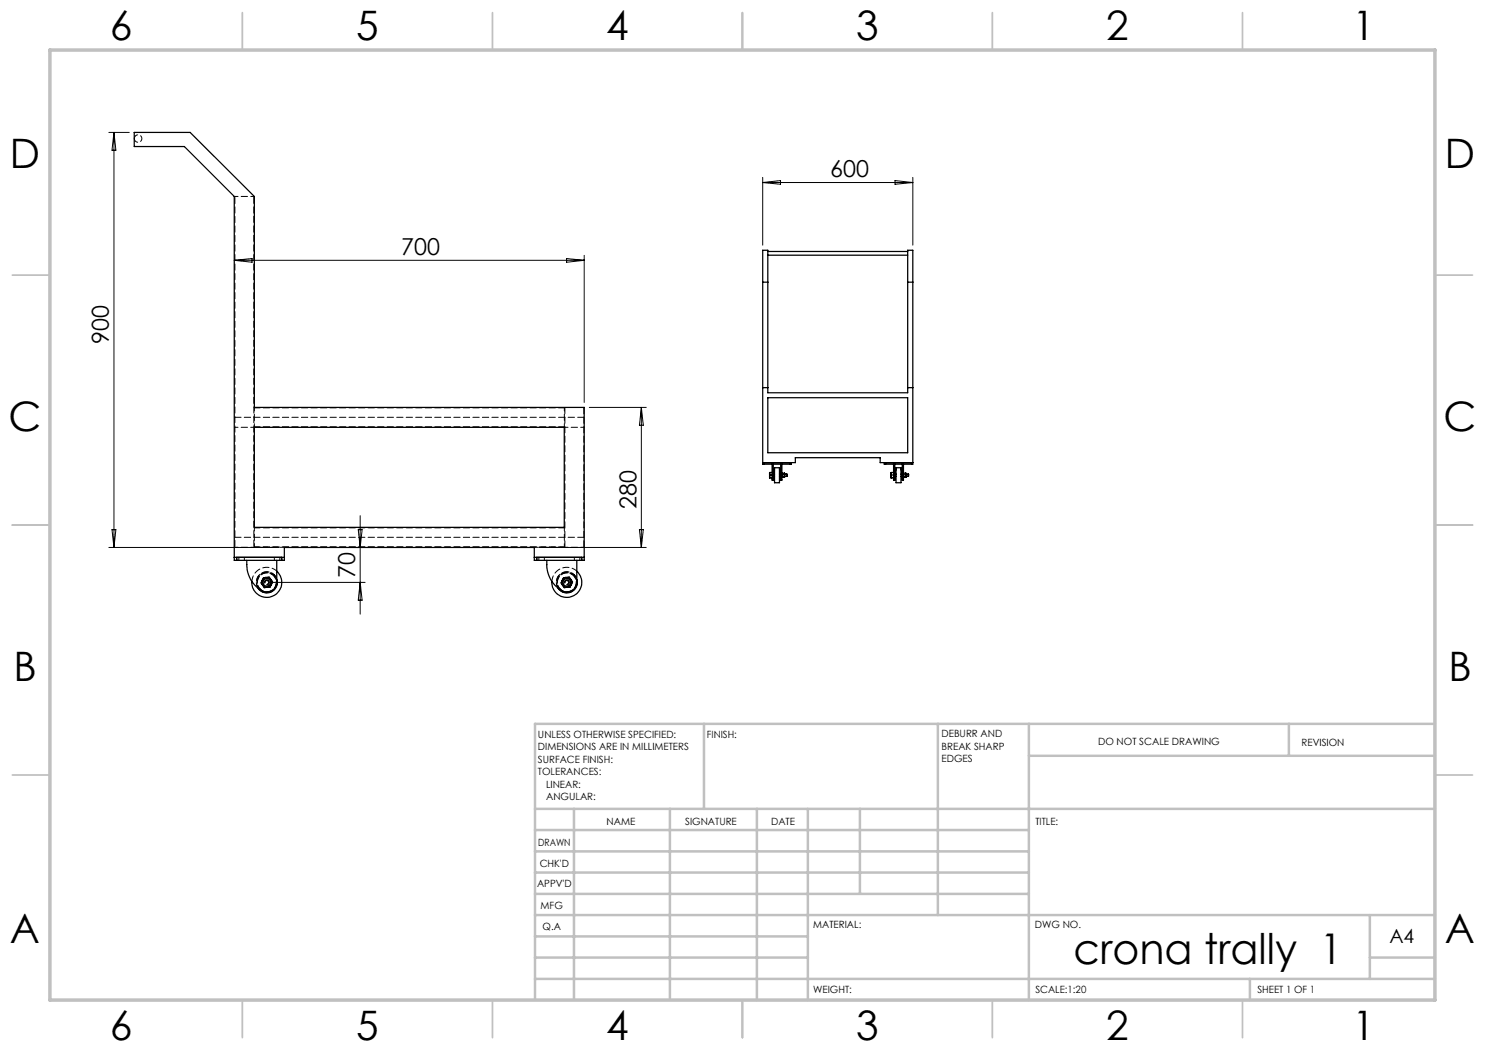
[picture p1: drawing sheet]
<svg xmlns="http://www.w3.org/2000/svg" width="297mm" height="210mm" viewBox="0 0 297 210" stroke-linecap="round" stroke-linejoin="round" font-family="sans-serif">
<g fill="none" stroke="#c0c0c0" stroke-width=".35">
<path d="M48.5 2.5v7.5M98.5 2.5v7.5M148.5 2.5v7.5M198.5 2.5v7.5M248.5 2.5v7.5M2.5 55h7.5M287 55h7.5M2.5 105h7.5M287 105h7.5M2.5 155h7.5M287 155h7.5M48.5 200v7.5"/>
<path d="M98.5 200v7.5M148.5 200v7.5M198.5 200v7.5M248.5 200v7.5"/>
</g>
<g fill="none" stroke="#c0c0c0" stroke-width=".5">
<path d="M140.8 144.8v17M187.6 144.8v38.2M205.8 144.8v55.2M205.8 151.2h81.2M257.8 144.8v6.4M287 144.8h-180v55.2M107 161.8h180M107 178.8h98.8M107 174.5h98.8M107 170.3h98.8M107 166h98.8M114.8 161.8v38.2"/>
<path d="M134 161.8v38.2M151.4 161.8v38.2M161.6 161.8v38.2M172 161.8v17M107 195.8h180M107 191.5h54.6M107 187.3h54.6M107 183h180M250 195.8v4.2M274 191.5h13M274 183v12.8"/>
</g>
<path d="M10 10h277v190h-277z" fill="none" stroke="#c0c0c0" stroke-width=".7"/>
<g fill="none" stroke="#000" stroke-width=".2">
<path d="M21.8 26.5h4.1M22.8 26.5v83M22.8 26.5l.4 3.5h-.8zM152.5 35.5v13.5M152.5 36.5h30.1M152.5 36.5l3.6-.4v.8zM179 36.1l3.6 .4-3.6 .4zM182.6 35.5v13.5M46.8 52.1h70M46.8 52.1l3.6-.4v.7zM113.3 51.7l3.5 .4-3.5 .3zM116.8 51.1v29.4"/>
<path d="M117.9 81.5h11.4M128.3 81.5v28M128.3 81.5l.4 3.5h-.8zM21.8 109.5h34M22.4 105.9h.8l-.4 3.6zM54.4 116.5h18.6M71.6 105.9h.8l-.4 3.6zM72 103.1v19.7M72 116.5l.4 3.5h-.8zM107.8 109.5h21.5M127.9 105.9h.8l-.4 3.6z"/>
</g>
<g fill="none" stroke="#000" stroke-width=".25">
<path d="M152.5 56.4h1.1M153.6 51h27.9M153.6 50.3h27.9M181.5 56.4h1.1M152.5 77.5h1.1M153.6 79.5h27.9v11h-27.9zM181.5 77.5h1.1M50.9 85.5h62v20h-62zM152.5 92.5h6.6v-1h16.9v1h6.6M152.8 92.8h-.3v-42.7h1.1v28.5h27.9v-28.5h1.1v42.7h-.3M152.8 92.8h5.2M152.8 92.5v.3"/>
<path d="M153.9 94.8l.1 .2M153.9 94.8v.4M153.9 95.3l.1 .2M153.9 95.5h.1M153.9 95.3v.2M153.9 95.5l.5 .1M153.9 94.7v.1M153.9 95.2v.1M154 94.5l-.1 .2M154 95l-.1 .2M154 94.5h.4M154 95h.4"/>
<path d="M154 95.5h.4M154.4 95v1h.3v-1M154.4 95h.3M154.4 92.8v2.2M154.7 95.3h.2M154.7 94.8h.2M154.7 92.8v2.2M154.9 93.5h1v3h-1zM155.9 95.3h.2M155.9 94.8h.2M156.1 95v1h.3v-1M156.1 95h.3"/>
<path d="M156.1 92.8v2.2M156.4 95h.5M156.4 94.6h.5M156.4 95.4h.5M156.4 92.8v2.2M156.9 95v.1M156.9 94.6v.1M156.9 94.9v.1M156.9 94.9v.2M156.9 95.2v.2M156.9 95.4l-.5 .1M156.9 95.3h.4"/>
<path d="M156.9 94.8h.4M156.9 94.7v.2M156.9 95.1v.1M156.9 95.4h.1M157.3 94.8v.5M158 92.5v.3M158.3 92.5v.3h-.3M176.8 92.5v.3h.3M177.1 92.5v.3M177.1 92.8h5.2M178.2 94.8l.1 .2M178.2 94.8v.4"/>
<path d="M178.2 95.3l.1 .2M178.2 95.5h.1M178.2 95.3v.2M178.2 95.5l.5 .1M178.2 94.7v.1M178.2 95.2v.1M178.3 94.5l-.1 .2M178.3 95l-.1 .2M178.3 94.5h.4M178.3 95h.4M178.3 95.5h.4M178.7 95v1h.3v-1"/>
<path d="M178.7 95h.3M178.7 92.8v2.2M179 95.3h.2M179 94.8h.2M179 92.8v2.2M179.2 93.5h1v3h-1zM180.2 95.3h.2M180.2 94.8h.2M180.4 95v1h.3v-1M180.4 95h.3M180.4 92.8v2.2M180.7 95h.5"/>
<path d="M180.7 94.6h.5M180.7 95.4h.5M180.7 92.8v2.2M181.2 95v.1M181.2 94.6v.1M181.2 94.9v.1M181.2 94.9v.2M181.2 95.2v.2M181.2 95.4l-.5 .1M181.2 95.3h.4M181.2 94.8h.4M181.2 94.7v.2"/>
<path d="M181.2 95.1v.1M181.2 95.4h.1M181.6 94.8v.5M182.3 92.5v.3M46.8 111.5h10.1M47.3 112.1h-.5v-72.8l-9.9-10h-10.1v-2.8h11.2l12.9 12.8v42.2h65.9v30.6h-.5M47.3 111.5v.6M47.3 112.1h9M49.4 112.1a5.8 5.8 0 0 0 3.8 6.3 1.94 1.94 0 0 0 2.2-1.9M52.4 116.1v.6l.1 .3M52.4 116.1l-.2 .5 .3 .4M52.5 115.9l-.1 .2"/>
<path d="M52.5 117l.1 .1M52.6 117.1l.3 .3 .4 .1M52.6 117.1l.2 .4h.5M53.2 115.5l-.7 .4M53.2 115.5h-.5l-.2 .4M53.2 115.5h.2M53.3 117.5h.2M53.4 115.5l.4 .1 .3 .2M53.4 115.5a.45 .45 0 0 1 .5-.1 .45 .45 0 0 1 .2 .4M54.1 115.8l.1 .2M54.2 116l.2 .4-.1 .4M54.2 116l.3 .4-.2 .4"/>
<path d="M54.2 117l-.2 .4-.5 .1M54.2 117l-.7 .5M54.3 116.8l-.1 .2M55.4 114.3a2.99 2.99 0 0 1-.9 4.9 2.99 2.99 0 0 1-4.1-2.9M55.4 116.5a2.01 2.01 0 0 1-1.3 1.8 2.01 2.01 0 0 1-2.2-.5M55.4 115.8a2.09 2.09 0 0 1-1.2 2.6 2.09 2.09 0 0 1-2.6-.8M55.4 112.1v4.4M56.3 112.1h.6v-2.6h50v2.6h.5M56.3 111.5v.6M106.9 111.5h9.9M107.4 112.1h8.9M107.4 111.5v.6"/>
<path d="M109.4 112.1a5.8 5.8 0 0 0 3.8 6.3 1.94 1.94 0 0 0 2.2-1.9M112.4 116.1l.1 .9M112.4 116.1l-.2 .5 .3 .4M112.5 117l.1 .1M112.5 115.9l-.1 .2M112.6 117.1l.3 .3 .4 .1M112.6 117.1l.3 .4h.4M113.2 115.5l-.7 .4M113.2 115.5h-.5l-.2 .4M113.2 115.5h.2M113.3 117.5h.2M113.4 115.5h.3l.4 .3"/>
<path d="M113.4 115.5l.4-.1 .3 .4M114.1 115.8l.1 .2M114.2 117l-.2 .4-.5 .1M114.2 117l-.7 .5M114.2 116l.2 .4-.1 .4M114.2 116l.3 .4-.2 .4M114.3 116.8l-.1 .2M115.4 114.3a3 3 0 0 1-.9 5 3 3 0 0 1-4.2-3M115.4 116.5a2.01 2.01 0 0 1-1.3 1.8 2.01 2.01 0 0 1-2.2-.5M115.4 115.8a2.09 2.09 0 0 1-1.2 2.6 2.09 2.09 0 0 1-2.6-.8M115.4 112.1v4.4M116.3 111.5v.6"/>
</g>
<path d="M47 39.3h3.8M50.9 85.4v-3.8M112.9 85.4v-3.8M47 109.5h3.8M50.9 109.4v-3.8M112.9 109.4v-3.8M113 109.5h3.8" fill="none" stroke="#000" stroke-width=".2" stroke-dasharray="1.3 .6" stroke-dashoffset=".6"/>
<g fill="none" stroke="#000" stroke-width=".2" stroke-dasharray="1.3 .6">
<path d="M113 81.5v28M113 81.5h.1M116.8 81.5v28M116.8 81.5h.1M46.9 109.5h.1M47.4 111.5v.6M47.8 111.5v.6M48.9 112.1v-.6M52.7 116.8l-.1-.4M52.7 116.1l.4-.3M53.4 117.2l-.5-.1M53.4 115.7l.4 .2"/>
<path d="M53.7 116.1a.5 .5 0 0 0-.8 .2 .5 .5 0 0 0 .5 .7 .5 .5 0 0 0 .4-.8l-.1-.1M54 116.9l-.3 .3M54 116.1l.1 .5M54.2 116.5a.8 .8 0 0 0-1.2-.8 .8 .8 0 0 0-.1 1.4 .8 .8 0 0 0 1.3-.5v-.1M54.9 111.5v.6M56 112.1v-.6M56.4 111.5v.6M107.4 111.5v.6M107.8 111.5v.6M108.9 112.1v-.6M112.7 116.8l-.1-.4M112.7 116.1l.4-.3"/>
<path d="M113.4 117.2l-.5-.1M113.4 115.7l.4 .2M113.7 116.1a.5 .5 0 0 0-.8 .2 .5 .5 0 0 0 .5 .7 .5 .5 0 0 0 .4-.8l-.1-.1M114 116.9l-.3 .3M114 116.1l.1 .5M114.2 116.5a.8 .8 0 0 0-1.2-.8 .8 .8 0 0 0-.1 1.4 .8 .8 0 0 0 1.3-.5v-.1M114.9 111.5v.6M116 112.1v-.6M116.4 111.5v.6M116.8 109.5h.1"/>
</g>
<path d="M50.9 81.6h62M50.9 85.4h62M50.9 109.4h62M50.9 105.6h62" fill="none" stroke="#000" stroke-width=".2" stroke-dasharray="1.3 .6" stroke-dashoffset=".1"/>
<path d="M47 39.3v70.2M50.8 39.3v70.2" fill="none" stroke="#000" stroke-width=".2" stroke-dasharray="1.3 .6" stroke-dashoffset="-.2"/>
<path d="M116.9 83.5h-70M46.9 107.5h70" fill="none" stroke="#000" stroke-width=".2" stroke-dasharray="1.3 .6" stroke-dashoffset="-.1"/>
<path d="M46.9 85.5h4M112.9 85.5h4M53.5 116.1a.35 .35 0 0 1 .1 .6 .35 .35 0 0 1-.6-.1 .35 .35 0 0 1 .4-.5h.1M54.9 115l.5 .8M113.5 116.1a.35 .35 0 0 1 .1 .6 .35 .35 0 0 1-.6-.1 .35 .35 0 0 1 .4-.5h.1M114.9 115l.5 .8" fill="none" stroke="#000" stroke-width=".2" stroke-dasharray="1.3 .6" stroke-dashoffset=".5"/>
<path d="M26.9 27.7a.75 .75 0 0 0 1 .7 .75 .75 0 0 0 .2-1.3 .75 .75 0 0 0-1.2 .4v.2M53.6 116.1a.45 .45 0 0 1 .1 .7 .45 .45 0 0 1-.8-.2 .45 .45 0 0 1 .5-.6l.2 .1M55.4 114.2a3 3 0 0 0-3.2-.5 3 3 0 0 0-1.8 2.5M113.6 116.1a.45 .45 0 0 1 .1 .7 .45 .45 0 0 1-.8-.2 .45 .45 0 0 1 .5-.6l.2 .1M115.4 114.2a3 3 0 0 0-3.2-.5 3 3 0 0 0-1.8 2.5" fill="none" stroke="#000" stroke-width=".2" stroke-dasharray="1.3 .6" stroke-dashoffset=".2"/>
<g fill="none" stroke="#000" stroke-width=".2" stroke-dasharray="1.3 .6" stroke-dashoffset=".4">
<path d="M50.8 109.5h6.1M51.6 117.6a2.1 2.1 0 0 1 .5-2.8 2.1 2.1 0 0 1 2.8 .2M52 117.8a1.9 1.9 0 0 1 .8-3.2 1.9 1.9 0 0 1 2.4 2.2 1.9 1.9 0 0 1-3 1.2l-.2-.2M52.5 116.6l.3-.8M52.8 115.8l.9-.2M53.1 117.3l-.6-.7M53.7 115.6l.5 .7M53.9 117.1l-.8 .2M54.2 116.3l-.3 .8M54.7 115.1a1.9 1.9 0 0 0-3.1 .8 1.9 1.9 0 0 0 2.1 2.4 1.9 1.9 0 0 0 1.2-3l-.2-.2M54.8 115.1a2 2 0 0 0-2.8-.1 2 2 0 0 0-.1 2.8M106.9 109.5h6.1"/>
<path d="M111.6 117.6a2.1 2.1 0 0 1 .5-2.8 2.1 2.1 0 0 1 2.8 .2M112 117.8a1.9 1.9 0 0 1 .8-3.2 1.9 1.9 0 0 1 2.4 2.2 1.9 1.9 0 0 1-3 1.2l-.2-.2M112.5 116.6l.3-.8M112.8 115.8l.9-.2M113.1 117.3l-.6-.7M113.7 115.6l.5 .7M113.9 117.1l-.8 .2M114.2 116.3l-.3 .8M114.7 115.1a1.9 1.9 0 0 0-3.1 .8 1.9 1.9 0 0 0 2.1 2.4 1.9 1.9 0 0 0 1.2-3l-.2-.2M114.8 115.1a2 2 0 0 0-2.8-.1 2 2 0 0 0-.1 2.8"/>
</g>
<path d="M55.4 116.5l-.2-.8-.4-.6M115.4 116.5l-.2-.8-.4-.6" fill="none" stroke="#000" stroke-width=".2" stroke-dasharray="1.3 .6" stroke-dashoffset=".8"/>
<path d="M54.9 115a2.1 2.1 0 0 0-3.5 .8 2.1 2.1 0 0 0 2.3 2.7 2.1 2.1 0 0 0 1.3-3.3l-.1-.2M114.9 115a2.1 2.1 0 0 0-3.5 .8 2.1 2.1 0 0 0 2.3 2.7 2.1 2.1 0 0 0 1.3-3.3l-.1-.2" fill="none" stroke="#000" stroke-width=".2" stroke-dasharray="1.3 .6" stroke-dashoffset=".7"/>
<text font-size="8.5" x="214.7" y="192.7">crona trally 1</text>
<g font-size="8.1">
<text x="22" y="8">6</text>
<text x="71.2" y="8">5</text>
<text x="121.2" y="8">4</text>
<text x="171.3" y="8">3</text>
<text x="221.3" y="8">2</text>
<text x="270.5" y="8">1</text>
<text x="2" y="33.6">D</text>
<text x="289" y="33.6">D</text>
<text x="1.7" y="86.1">C</text>
<text x="288.7" y="86.1">C</text>
<text x="2.7" y="136.1">B</text>
<text x="289.7" y="136.1">B</text>
<text x="2" y="188.6">A</text>
<text x="289" y="188.6">A</text>
<text x="22" y="208">6</text>
<text x="71.2" y="208">5</text>
<text x="121.2" y="208">4</text>
<text x="171.3" y="208">3</text>
<text x="221.3" y="208">2</text>
<text x="270.5" y="208">1</text>
</g>
<g font-size="4.7">
<text x="166" y="35.5">600</text>
<text x="80.2" y="51">700</text>
<text x="21.8" y="68.8" transform="rotate(-90 21.8 68.8)">900</text>
<text x="127.3" y="101.8" transform="rotate(-90 127.3 101.8)">280</text>
<text x="71" y="115.5" transform="rotate(-90 71 115.5)">70</text>
</g>
<text font-size="3.9" x="277.9" y="188.5">A4</text>
<g font-size="2">
<text x="107.6" y="147.6">UNLESS OTHERWISE SPECIFIED:</text>
<text x="141.4" y="147.6">FINISH:</text>
<text x="188.3" y="147.5">DEBURR AND</text>
<text x="188.3" y="150">BREAK SHARP</text>
<text x="219.6" y="149">DO NOT SCALE DRAWING</text>
<text x="260.3" y="149.2">REVISION</text>
<text x="107.6" y="150.1">DIMENSIONS ARE IN MILLIMETERS</text>
<text x="107.6" y="152.6">SURFACE FINISH:</text>
<text x="107.6" y="155.1">TOLERANCES:</text>
<text x="188.3" y="152.5">EDGES</text>
<text x="109.2" y="157.6">LINEAR:</text>
<text x="109.2" y="160.1">ANGULAR:</text>
<text x="121.3" y="165">NAME</text>
<text x="137" y="164.9">SIGNATURE</text>
<text x="154.2" y="164.9">DATE</text>
<text x="207.1" y="164.9">TITLE:</text>
<text x="107.6" y="169.1">DRAWN</text>
<text x="107.9" y="173.3">CHK'D</text>
<text x="107.4" y="177.4">APPV'D</text>
<text x="108.1" y="181.8">MFG</text>
<text x="108.5" y="186">Q.A</text>
<text x="162.6" y="185.5">MATERIAL:</text>
<text x="207" y="185.5">DWG NO.</text>
<text x="162.6" y="198.5">WEIGHT:</text>
<text x="207.1" y="198.6">SCALE:1:20</text>
<text x="251.5" y="198.6">SHEET 1 OF 1</text>
</g>
</svg>
